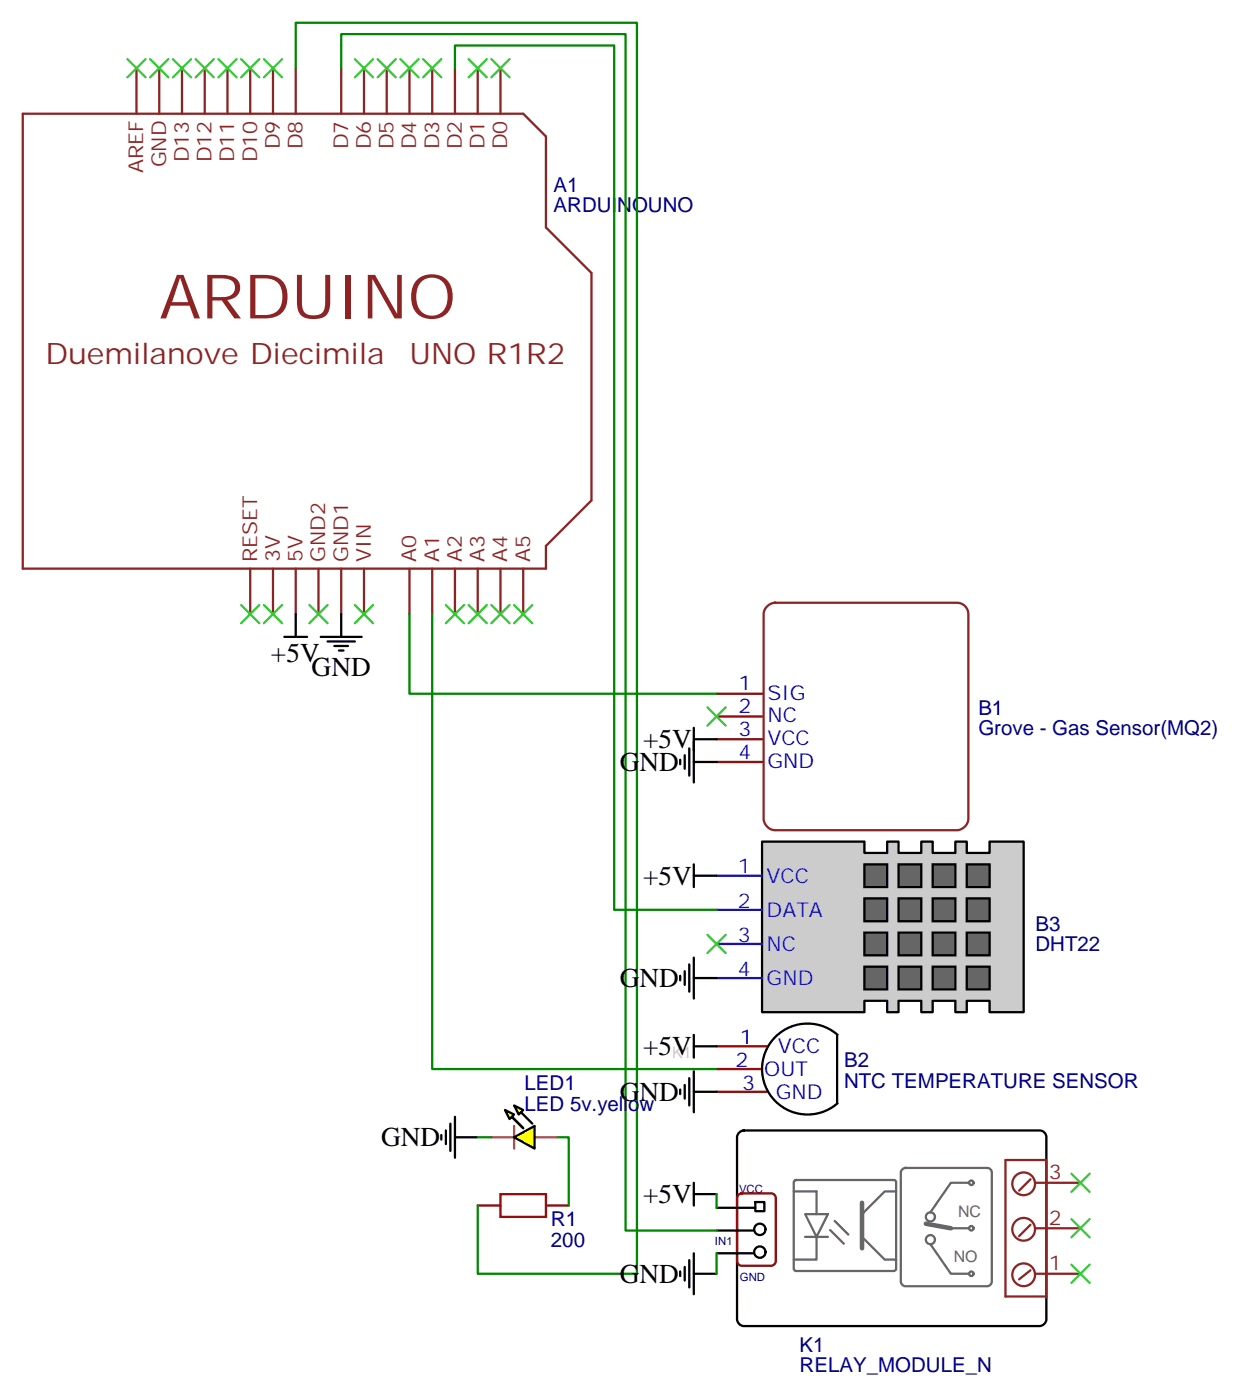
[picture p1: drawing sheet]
<svg xmlns="http://www.w3.org/2000/svg" width="194mm" height="217mm" viewBox="0 0 194 217" stroke-linecap="round" stroke-linejoin="round" font-family="sans-serif">
<g fill="none" stroke="#8c2424" stroke-width=".35">
<path d="M3.5 17.6h77.6l3.6 3.6v14.1l7 7v35.3l-7 7.1v3.5h-81.2zM21.2 10.6v7M24.7 10.6v7M28.2 10.6v7M31.7 10.6v7M35.3 10.6v7M38.8 10.6v7M42.3 10.6v7M45.9 10.6v7M52.9 10.6v7M56.4 10.6v7M60 10.6v7"/>
<path d="M63.5 10.6v7M67 10.6v7M70.6 10.6v7M74.1 10.6v7M77.6 10.6v7M38.8 88.2v7M42.3 88.2v7M45.9 88.2v7M49.4 88.2v7M52.9 88.2v7M56.4 88.2v7M63.5 88.2v7"/>
<path d="M67 88.2v7M70.6 88.2v7M74.1 88.2v7M77.6 88.2v7M81.1 88.2v7M119 94l.8-.5h.4h28.2a1.76 1.76 0 0 1 1.8 1.7v31.8a1.89 1.89 0 0 1-1.8 1.8h-28.2a1.89 1.89 0 0 1-1.8-1.8v-31.8l.1-.4z"/>
</g>
<path d="M111.1 107.6h7.1M111.1 111.1h7.1M111.1 114.7h7.1M111.1 118.2h7.1" fill="none" stroke="#870000" stroke-width=".35"/>
<path d="M118.2 130.5h15.9v1.8h3.5v-1.8h1.7v1.8h3.6v-1.8h1.7v1.8h3.6v-1.8h1.7v1.8h3.6v-1.8h5.2v26.5h-5.2v-1.8h-3.6v1.8h-1.7v-1.8h-3.6v1.8h-1.7v-1.8h-3.6v1.8h-1.7v-1.8h-3.5v1.8h-15.9z" fill="#ccc" stroke="#000" stroke-width=".35"/>
<g fill="#666" stroke="#000" stroke-width=".35">
<path d="M149.9 134.1h3.6v3.5h-3.6z"/>
<path d="M149.9 139.3h3.6v3.6h-3.6z"/>
<path d="M149.9 144.6h3.6v3.6h-3.6z"/>
<path d="M144.6 134.1h3.6v3.5h-3.6z"/>
<path d="M144.6 139.3h3.6v3.6h-3.6z"/>
<path d="M144.6 144.6h3.6v3.6h-3.6z"/>
<path d="M139.3 134.1h3.6v3.5h-3.6z"/>
<path d="M139.3 139.3h3.6v3.6h-3.6z"/>
<path d="M139.3 144.6h3.6v3.6h-3.6z"/>
<path d="M134.1 134.1h3.5v3.5h-3.5z"/>
<path d="M134.1 139.3h3.5v3.6h-3.5z"/>
<path d="M134.1 144.6h3.5v3.6h-3.5z"/>
<path d="M149.9 149.9h3.6v3.6h-3.6z"/>
<path d="M144.6 149.9h3.6v3.6h-3.6z"/>
<path d="M139.3 149.9h3.6v3.6h-3.6z"/>
<path d="M134.1 149.9h3.5v3.6h-3.5z"/>
</g>
<path d="M111.1 135.8h7.1M111.1 141.1h7.1M111.1 146.4h7.1M111.1 151.7h7.1" fill="none" stroke="#30c" stroke-width=".35"/>
<path d="M111.1 162.3h7.8M111.1 165.8h7.1M111.1 169.3h7.8M74.1 187h3.5M84.7 187h3.5M114.5 185.3l.5-.2h4.6a.71 .71 0 0 1 .7 .7v9.8a.76 .76 0 0 1-.7 .7h-4.6a.76 .76 0 0 1-.7-.7v-9.8z" fill="none" stroke="#870000" stroke-width=".35"/>
<g fill="none" stroke="#000" stroke-width=".35">
<path d="M44.1 98.8h3.5M45.9 95.2v3.6M49.7 98.8h6.4M50.8 99.5h4.2M52.9 95.2v3.6M51.9 100.2h2.1M52.6 100.9h.7M105.5 117.8v.7M106.2 117.1v2.1M106.9 116.1v4.2M107.6 114.7h3.5M107.6 112.9v8.5"/>
<path d="M107.6 118.2h3.5M107.6 134.1v3.5M107.6 135.8h3.5M105.5 151.3v.7M106.2 150.6v2.2M106.9 149.6v4.2M107.6 148.5v6.4M107.6 151.7h3.5M68.4 176v.7M69.1 175.3v2.1M69.8 174.3v4.2M70.6 176.4h3.5"/>
<path d="M70.6 173.2v6.4M105.5 169v.7M106.2 168.3v2.1M106.9 167.2v4.2M107.6 160.5v3.5M107.6 166.2v6.3M107.6 162.3h3.5M107.6 169.3h3.5M114.5 175.8l.3-.3 .6-.2h45.8a1.06 1.06 0 0 1 1.1 1.1v28.2a1.13 1.13 0 0 1-1.1 1.1h-45.8a1.13 1.13 0 0 1-1.1-1.1v-28.2zM120.3 160.8a7.1 7.1 0 0 1 9.9 0l-5 5 5 5a7.1 7.1 0 0 1-10 0 7.1 7.1 0 0 1 .1-10zM129.8 160.5v10.6M105.5 197.2v.7"/>
<path d="M106.2 196.5v2.1M106.9 195.4v4.3M107.6 183.4v3.6M107.6 194.4v6.3M107.6 185.2h3.5M107.6 197.6h3.5M111.1 187.3h6M111.1 190.9h5.7M111.1 194.4h5.7M117.1 186.4h1.4v1.4h-1.4z"/>
<circle cx="117.8" cy="190.7" r=".88"/>
<circle cx="117.8" cy="194.2" r=".88"/>
</g>
<path d="M130.5 160.5l-5.3 5.3 5.3 5.3" fill="none" stroke="#fff" stroke-width=".71"/>
<g fill="none" stroke="#8c2424" stroke-width=".35">
<path d="M162.3 179.9h-6.4v21.2h6.4M159.8 182.9l-1.8 1.8M159.8 190l-1.8 1.7M159.8 197l-1.8 1.4M160.5 190.5h7.1M160.5 197.6h7.1M160.5 183.4h7.1M162.3 180.1v21.1"/>
<circle cx="158.7" cy="197.7" r="1.76"/>
<circle cx="158.7" cy="183.6" r="1.76"/>
<circle cx="158.7" cy="190.7" r="1.76"/>
</g>
<g fill="none" stroke="#666" stroke-width=".35">
<path d="M123.1 184.8h3.5v3.5M123.2 183.2l.3-.2 15.3 .1 .2 .3-.1 13.6-.3 .1h-15.3l-.2-.3zM124.9 188.3h3.5l-1.8 3.5zM124.9 191.8h3.5M126.6 191.8v3.6h-3.5M128.7 190.8l2.2 2.1M129.4 189.4l2.2 2.1M139 184.8h-1.8l-3.5 3.5v3.5l3.5 3.6h1.8M139.9 181.4l.5-.3h12.7a.71 .71 0 0 1 .7 .7v17a.76 .76 0 0 1-.7 .7h-12.7a.76 .76 0 0 1-.7-.7v-17zM144.3 193l3.2 4.6h2.8M147.5 190.5h2.8M150.3 183.4h-2.8l-3.2 4.6"/>
<circle cx="144.3" cy="188.7" r=".71"/>
<circle cx="144.3" cy="192.3" r=".71"/>
<circle cx="150.6" cy="183.4" r=".35"/>
<circle cx="150.6" cy="190.5" r=".35"/>
<circle cx="150.6" cy="197.6" r=".35"/>
</g>
<path d="M133.7 186.5v7.1M143.6 189.8l3.9 .7" fill="none" stroke="#666" stroke-width=".71"/>
<path d="M77.6 185.2h7.1v3.5h-7.1z" fill="none" stroke="#a10000" stroke-width=".35"/>
<path d="M45.9 10.6v-7.1h52.9v194.1h-24.7v-10.6M52.9 10.6v-5.3h44.1v185.6h14.1M70.6 10.6v-3.5h24.6v134h15.9M63.5 95.2v12.4h47.6M67 95.2v70.6h44.1M86.4 176.4h1.8v10.6M111.1 185.2v2.1M111.1 194.4v3.2" fill="none" stroke="#008700" stroke-width=".35"/>
<g fill="none" stroke="#3c3" stroke-width=".35">
<path d="M19.8 9.2l2.8 2.8M22.6 9.2l-2.8 2.8M23.3 9.2l2.8 2.8M26.1 9.2l-2.8 2.8M26.8 9.2l2.8 2.8M29.6 9.2l-2.8 2.8M30.3 9.2l2.9 2.8M33.2 9.2l-2.9 2.8M33.9 9.2l2.8 2.8M36.7 9.2l-2.8 2.8M37.4 9.2l2.8 2.8M40.2 9.2l-2.8 2.8"/>
<path d="M40.9 9.2l2.8 2.8M43.7 9.2l-2.8 2.8M55 9.2l2.9 2.8M57.9 9.2l-2.9 2.8M58.6 9.2l2.8 2.8M61.4 9.2l-2.8 2.8M62.1 9.2l2.8 2.8M64.9 9.2l-2.8 2.8M65.6 9.2l2.8 2.8M68.4 9.2l-2.8 2.8M72.7 9.2l2.8 2.8M75.5 9.2l-2.8 2.8"/>
<path d="M76.2 9.2l2.8 2.8M79 9.2l-2.8 2.8M37.4 93.8l2.8 2.9M40.2 93.8l-2.8 2.9M40.9 93.8l2.8 2.9M43.7 93.8l-2.8 2.9M48 93.8l2.8 2.9M50.8 93.8l-2.8 2.9M55 93.8l2.9 2.9M57.9 93.8l-2.9 2.9M69.1 93.8l2.9 2.9M72 93.8l-2.9 2.9"/>
<path d="M72.7 93.8l2.8 2.9M75.5 93.8l-2.8 2.9M76.2 93.8l2.8 2.9M79 93.8l-2.8 2.9M79.7 93.8l2.8 2.9M82.5 93.8l-2.8 2.9M109.7 109.7l2.8 2.8M112.5 109.7l-2.8 2.8M109.7 145l2.8 2.8M112.5 145l-2.8 2.8M166.2 196.1l2.8 2.9M166.2 189.1l2.8 2.8"/>
<path d="M166.2 182l2.8 2.9M169 196.1l-2.8 2.9M169 189.1l-2.8 2.8M169 182l-2.8 2.9"/>
</g>
<path d="M76.2 176.4h3.5M79.7 174.6v3.6M83 176.4h3.4" fill="none" stroke="#a64a4a" stroke-width=".35"/>
<g fill="#ff0" stroke="#000" stroke-width=".35">
<path d="M79.7 176.4l3.2-1.8v3.6z"/>
<path d="M78.3 172.2l1.4 .7-.3 .3 1.7 1.8-1.7-1.8-.4 .4z"/>
<path d="M79.7 171.4l1.4 .8-.3 .3 1.7 1.8-1.7-1.8-.4 .4z"/>
</g>
<path d="M74.1 176.4h2.1" fill="none" stroke="#008700" stroke-width=".35"/>
<text font-size="9.5" fill="#8d2323" x="24.7" y="49.4">ARDUINO</text>
<g font-size="4.6" fill="#8d2323">
<text x="7.1" y="56.4">Duemilanove Diecimila</text>
<text x="63.5" y="56.4">UNO R1R2</text>
</g>
<g font-size="4.2">
<text x="42" y="102.7">+5V</text>
<text x="48.3" y="104.8">GND</text>
<text x="96.1" y="119.6">GND</text>
<text x="99.7" y="116.1">+5V</text>
<text x="99.7" y="137.2">+5V</text>
<text x="96.1" y="153.1">GND</text>
<text x="99.7" y="163.7">+5V</text>
<text x="96.1" y="170.7">GND</text>
<text x="59.1" y="177.8">GND</text>
<text x="99.7" y="186.6">+5V</text>
<text x="96.1" y="199">GND</text>
</g>
<g font-size="3.2" fill="#8d2323">
<text x="43.4" y="23.2" transform="rotate(-90 43.4 23.2)">D9</text>
<text x="46.9" y="23.2" transform="rotate(-90 46.9 23.2)">D8</text>
<text x="54" y="23.2" transform="rotate(-90 54 23.2)">D7</text>
<text x="57.5" y="23.2" transform="rotate(-90 57.5 23.2)">D6</text>
<text x="61" y="23.2" transform="rotate(-90 61 23.2)">D5</text>
<text x="64.6" y="23.2" transform="rotate(-90 64.6 23.2)">D4</text>
<text x="68.1" y="23.2" transform="rotate(-90 68.1 23.2)">D3</text>
<text x="71.6" y="23.2" transform="rotate(-90 71.6 23.2)">D2</text>
<text x="75.1" y="23.2" transform="rotate(-90 75.1 23.2)">D1</text>
<text x="78.7" y="23.2" transform="rotate(-90 78.7 23.2)">D0</text>
<text x="22.2" y="26.9" transform="rotate(-90 22.2 26.9)">AREF</text>
<text x="25.8" y="26" transform="rotate(-90 25.8 26)">GND</text>
<text x="29.3" y="25.2" transform="rotate(-90 29.3 25.2)">D13</text>
<text x="32.8" y="25.2" transform="rotate(-90 32.8 25.2)">D12</text>
<text x="36.3" y="25.2" transform="rotate(-90 36.3 25.2)">D11</text>
<text x="39.9" y="25.2" transform="rotate(-90 39.9 25.2)">D10</text>
<text x="39.9" y="87.1" transform="rotate(-90 39.9 87.1)">RESET</text>
<text x="43.4" y="87.1" transform="rotate(-90 43.4 87.1)">3V</text>
<text x="46.9" y="87.1" transform="rotate(-90 46.9 87.1)">5V</text>
<text x="50.4" y="87.1" transform="rotate(-90 50.4 87.1)">GND2</text>
<text x="54" y="87.1" transform="rotate(-90 54 87.1)">GND1</text>
<text x="57.5" y="87.1" transform="rotate(-90 57.5 87.1)">VIN</text>
<text x="64.6" y="87.1" transform="rotate(-90 64.6 87.1)">A0</text>
<text x="68.1" y="87.1" transform="rotate(-90 68.1 87.1)">A1</text>
<text x="71.6" y="87.1" transform="rotate(-90 71.6 87.1)">A2</text>
<text x="75.1" y="87.1" transform="rotate(-90 75.1 87.1)">A3</text>
<text x="78.7" y="87.1" transform="rotate(-90 78.7 87.1)">A4</text>
<text x="82.2" y="87.1" transform="rotate(-90 82.2 87.1)">A5</text>
<text x="162.6" y="182.9">3</text>
<text x="162.6" y="190">2</text>
<text x="162.6" y="197">1</text>
</g>
<g font-size="3.2" fill="#000080">
<text x="85.8" y="29.7">A1</text>
<text x="85.8" y="32.9">ARDUINOUNO</text>
<text x="151.7" y="110.8">B1</text>
<text x="151.7" y="114">Grove - Gas Sensor(MQ2)</text>
<text x="160.6" y="147.5">DHT22</text>
<text x="160.6" y="144.4">B3</text>
<text x="130.9" y="165.5">B2</text>
<text x="81.3" y="172.3">LED 5v.yellow</text>
<text x="81.3" y="169.1">LED1</text>
<text x="130.9" y="168.7">NTC TEMPERATURE SENSOR</text>
<text x="85.4" y="190.2">R1</text>
<text x="85.4" y="193.4">200</text>
<text x="124" y="209.6">K1</text>
<text x="124" y="212.8">RELAY_MODULE_N</text>
</g>
<g font-size="3.2" fill="#00f">
<text x="114.5" y="107.1">1</text>
<text x="114.5" y="110.6">2</text>
<text x="119" y="108.5">SIG</text>
<text x="119" y="112">NC</text>
<text x="114.5" y="114.1">3</text>
<text x="114.5" y="117.7">4</text>
<text x="119" y="115.5">VCC</text>
<text x="119" y="119.1">GND</text>
<text x="114.8" y="161.9">1</text>
<text x="114" y="165.5">2</text>
<text x="118.5" y="166.9">OUT</text>
<text x="120.6" y="163.3">VCC</text>
<text x="115.1" y="169">3</text>
<text x="120.3" y="170.4">GND</text>
</g>
<g font-size="3.2" fill="#30c">
<text x="114.4" y="135.5">1</text>
<text x="118.9" y="136.9">VCC</text>
<text x="114.4" y="140.8">2</text>
<text x="118.9" y="142.2">DATA</text>
<text x="114.4" y="146">3</text>
<text x="118.9" y="147.5">NC</text>
<text x="114.4" y="151.3">4</text>
<text x="118.9" y="152.8">GND</text>
</g>
<text font-size="2.5" fill="#ccc" x="104.3" y="164.1">K1</text>
<g font-size="2.5" fill="#666">
<text x="148.6" y="188.7">NC</text>
<text x="147.9" y="195.7">NO</text>
</g>
<g font-size="1.8" fill="#000080">
<text x="114.6" y="185">VCC</text>
<text x="110.9" y="193.1">IN1</text>
<text x="114.7" y="198.7">GND</text>
</g>
</svg>
